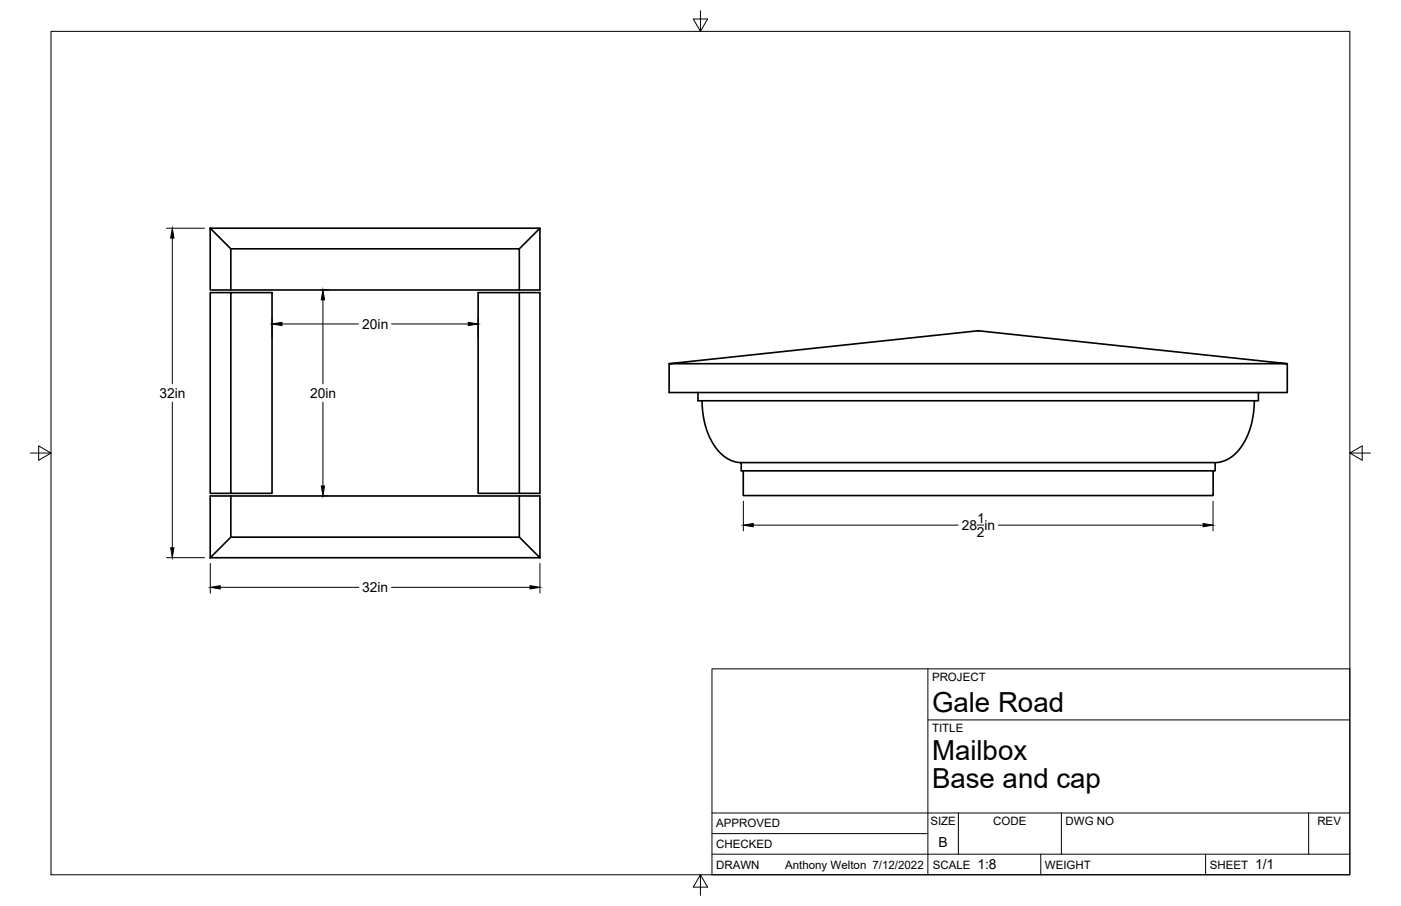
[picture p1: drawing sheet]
<svg xmlns="http://www.w3.org/2000/svg" width="432mm" height="279mm" viewBox="0 0 432 279" stroke-linecap="round" stroke-linejoin="round" font-family="sans-serif">
<!-- layer: Visible -->
<g fill="none" stroke="#000" stroke-width=".51">
<path d="M64.8 70.4l6.3 6.3v12.7h-6.3zM64.8 70.4h101.6M71.1 76.7h89v12.7h-89M160.1 76.7l6.3-6.3v19h-6.3M71.1 90.2h12.7v61.9h-12.7zM71.1 90.2h-6.3v61.9h6.3M147.4 90.2h19v61.9h-19zM160.1 90.2v61.9M206.2 112.2l95.3-10.2 95.2 10.2zM206.2 112.2v8.9h190.5v-8.9M215.1 121.1v2.5h172.8v-2.5M216.4 123.6a22.6 22.6 0 0 0 6 16.5 9.1 9.1 0 0 0 6.1 2.6v2.5h146v-2.5"/>
<path d="M386.6 123.6a22.6 22.6 0 0 1-6 16.5 9.1 9.1 0 0 1-6.1 2.6h-146M64.8 153h101.6v19l-6.3-6.3h-89l-6.3 6.3zM71.1 153v12.7M160.1 153v12.7M229.1 145.2v7.6h144.8v-7.6M64.8 172h101.6"/>
</g>
<!-- layer: Border -->
<path d="M15.7 9.7h400.3v260.1h-400.3zM215.9 3.3v6.4l-2.2-3.8h4.4l-2.2 3.8M9.4 139.7h6.3l-3.8-2.2v4.4l3.8-2.2M416 139.7l3.8 2.2v-4.4l-3.8 2.2h6.4M215.9 269.8l2.2 3.8h-4.4l2.2-3.8v6.3" fill="none" stroke="#000" stroke-width=".31"/>
<!-- layer: Titleblock -->
<path d="M219.4 206.3h196.6v63.5h-196.6zM286 206.3v63.5M286 222h130M219.4 257.1h66.6M219.4 250.7h196.6M295.4 250.7v12.7M327.1 250.7v12.7M403.3 250.7v12.7M219.4 263.4h196.6M320.8 263.4v6.4M371.6 263.4v6.4" fill="none" stroke="#000" stroke-width=".31"/>
<!-- layer: Dimensions -->
<g fill="none" stroke="#000" stroke-width=".31">
<path d="M51.3 70.4h11.7M53.1 73.4v45M83.9 98.1v6M86.9 99.9h23.6M98.9 89.4h2.4M99.5 92.5v25.9M120.7 99.9h23.6M147.4 98.1v6M53.1 124v44.9M99.5 124v25.9M98.9 152.9h2.4M229.1 154.6v9.1"/>
<path d="M373.9 154.6v9.1M51.3 172h11.7M64.8 173.8v9.1M166.4 173.8v9.1M232.2 161.9h63.1M301.2 161.9h2M307.7 161.9h63.1M67.9 181.1h42.7M120.7 181.1h42.7"/>
</g>
<path d="M53.1 70.4l.5 3h-1zM83.9 99.9l3-.5v1zM99.5 89.4l.5 3.1h-1zM144.3 99.4l3.1 .5-3.1 .5zM99 149.9h1l-.5 3zM52.6 168.9h1l-.5 3.1zM229.1 161.9l3.1-.5v1.1zM370.8 161.4l3.1 .5-3.1 .6zM64.8 181.1l3.1-.5v1zM163.4 180.6l3 .5-3 .5z" fill="#000" stroke="#000" stroke-width=".31"/>
<g font-size="8.5">
<text x="287.3" y="219.5">Gale Road</text>
<text x="287.3" y="234.5">Mailbox</text>
<text x="287.3" y="243.1">Base and cap</text>
</g>
<g font-size="4.3">
<text x="111.7" y="101.4">20in</text>
<text x="49.1" y="122.7">32in</text>
<text x="95.6" y="122.7">20in</text>
<text x="301.2" y="161.4">1</text>
<text x="296.4" y="163.4">28 in</text>
<text x="301.1" y="165.5">2</text>
<text x="111.6" y="182.6">32in</text>
<text x="289.3" y="261.2">B</text>
<text x="301.2" y="268.1">1:8</text>
<text x="386.8" y="268.1">1/1</text>
</g>
<g font-size="3.5">
<text x="287.3" y="210.1">PROJECT</text>
<text x="287.3" y="225.8">TITLE</text>
<text x="220.7" y="255.2">APPROVED</text>
<text x="286.7" y="254.5">SIZE</text>
<text x="306.1" y="254.5">CODE</text>
<text x="328.4" y="254.5">DWG NO</text>
<text x="406" y="254.5">REV</text>
<text x="220.7" y="261.5">CHECKED</text>
<text x="220.7" y="267.9">DRAWN</text>
<text x="242" y="267.9">Anthony Welton 7/12/2022</text>
<text x="287.5" y="267.9">SCALE</text>
<text x="322.1" y="267.9">WEIGHT</text>
<text x="372.9" y="267.9">SHEET</text>
</g>
</svg>
